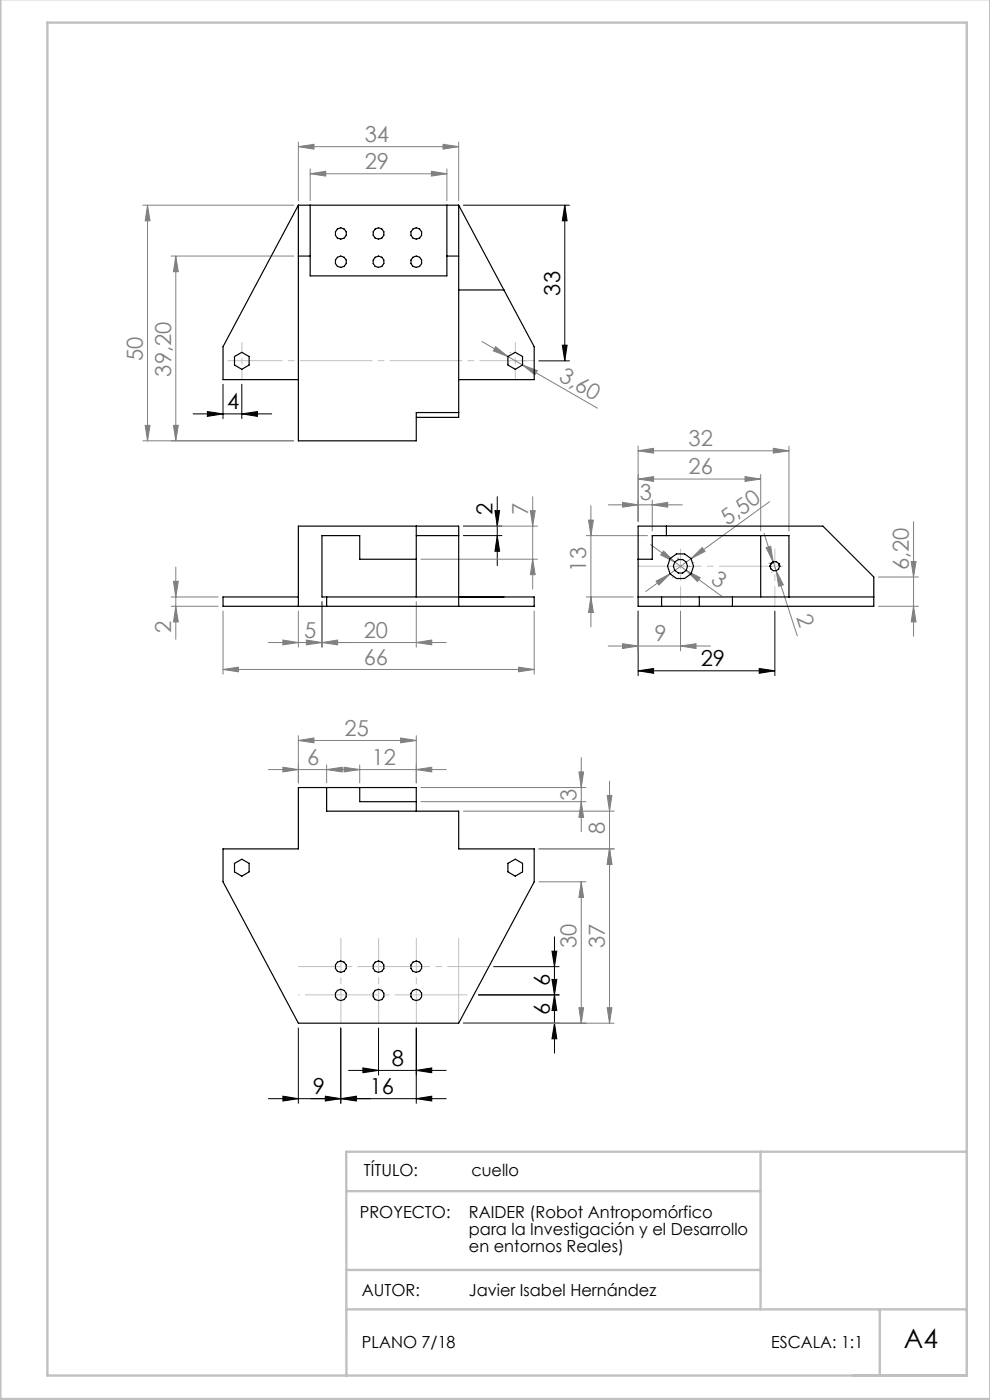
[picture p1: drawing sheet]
<svg xmlns="http://www.w3.org/2000/svg" width="210mm" height="297mm" viewBox="0 0 210 297" stroke-linecap="round" stroke-linejoin="round" font-family="sans-serif">
<g fill="none" stroke="#000" stroke-width=".21">
<path d="M98.3 43.5h22.5M119.8 43.5l.5 3.3h-1zM119.8 43.5v33M114.3 76.5h6.5M119.3 73.2h1l-.5 3.3zM41 87.8h16.6M44 87.3l3.3 .5-3.3 .5zM47.3 81.5v7.3M51.3 87.8l3.3-.5v1zM51.3 81.5v7.3M98.3 111.6h8.2M98.3 113.6h8.2"/>
<path d="M105 108.3h1l-.5 3.3zM105.5 113.6l.5 3.3h-1zM105.5 105.4v14.6M135.4 129.6v13.7M164.4 129.6v13.7M135.4 142.3l3.2-.5v1zM135.4 142.3h29M161 141.8l3.4 .5-3.4 .5zM117.6 198.7v24.7M63.3 218.1v16M72.3 218.1v16M80.3 218.1v10"/>
<path d="M88.3 218.1v16M98.3 217.1h20.3M101.5 211.1h17.1M104.7 205.1h13.9M117.1 207.8h1l-.5 3.3zM117.1 201.8h1l-.5 3.3zM117.6 217.1l.5 3.3h-1zM117.6 211.1l.5 3.3h-1zM56.9 233.1h37.8M60 232.5l3.3 .6-3.3 .5zM69 232.5l3.3 .6-3.3 .5zM72.3 233.1l3.3-.6v1.1z"/>
<path d="M73.9 227.1h20.8M77 226.6l3.3 .5-3.3 .5zM88.3 233.1l3.3-.6v1.1zM88.3 227.1l3.3-.5v1z"/>
</g>
<g fill="none" stroke="#808080" stroke-width=".21">
<path d="M63.3 31.1l3.3-.5v1zM63.3 30.1v12.4M63.3 31.1h34M65.8 36.9l3.3-.6v1.1zM65.8 35.8v6.7M65.8 36.9h29M91.5 36.3l3.3 .6-3.3 .5zM94 30.6l3.3 .5-3.3 .5zM94.8 35.8v6.7M97.3 30.1v12.4M30.3 43.5h32M31.3 43.5l.5 3.3h-1z"/>
<path d="M31.3 43.5v50M36.3 54.3h26M37.3 54.3l.5 3.3h-1zM37.3 54.3v39.2M102.2 72.5l24.6 14.1M105.1 73.6l2.6 2-3.1-1.2zM108.2 74.8h.1M110.8 77.4l3.2 1.2-.5 .9zM111.4 76.5v.1M30.3 93.5h32M30.8 90.2h1l-.5 3.3zM36.8 90.2h1l-.5 3.3z"/>
<path d="M135.4 95.6l3.2-.5v1zM135.4 94.6v16M135.4 95.6h32M164 95.1l3.4 .5-3.4 .5zM167.4 94.6v18M89.3 118.6h24.7M98.3 111.6h15.7M112.5 108.3h1l-.5 3.3zM113 118.6l.5 3.3h-1zM113 105.4v19.6M124.4 113.6h12.9M124.8 110.3h1.1l-.6 3.3z"/>
<path d="M125.3 107.3v25.7M129 107.1h15.7M132 106.6l3.4 .5-3.4 .5zM135.4 101.6l3.2-.5v1zM135.4 101.6h26M138 115.5l15.1 11M138.4 107.1l3.2-.5v1zM138.4 106.1v6.5M140.8 116.9l2.3 2.3-2.9-1.5zM143.7 118.4h.1M146.6 118.5l-4.5 3.2M147.2 119.3h.1"/>
<path d="M148.9 116.2l.6 .8-2.9 1.5zM158 101.1l3.4 .5-3.4 .5zM161.4 100.6v12M162.1 113.1l1.9 6.1M162.5 116.2l1-.3 .5 3.3zM163.1 119.5h.1M163.2 106.4l-16.6 12.1M164 119.2l.6 1.9M193.3 119.1h1l-.5 3.3zM193.8 110.7v24.3M36.3 128.6h10M36.3 126.6h10"/>
<path d="M36.8 123.3h1l-.5 3.3zM37.3 128.6l.5 3.3h-1zM37.3 120.3v15.3M47.3 129.6v13.4M56.9 136.3h37.8M60 135.8l3.3 .5-3.3 .5zM63.3 129.6v7.7M65 135.8l3.3 .5-3.3 .5zM68.3 136.3l3.3-.5v1zM68.3 127.6v9.7M88.3 136.3l3.3-.5v1zM88.3 127.6v9.7"/>
<path d="M113.3 129.6v13.4M124.4 126.6h9.9M125.3 126.6l.6 3.3h-1.1zM129 137.1h21.7M132 136.6l3.4 .5-3.4 .5zM135.4 129.6v8.5M139.2 123.3l2.9-1.6-2.3 2.4zM142.1 121.7l-5.1 3.8M142.7 122.6h.1M144.4 137.1l3.2-.5v1zM144.4 129.6v8.5M145.6 121l2.9 1.6-.6 .8z"/>
<path d="M146.2 120.2h.1M163.7 121.4h.1M164.6 121.1l4.5 13.8M164.6 121.1l1.6 3-1 .3zM186.3 122.4h8.5M186.3 128.6h8.5M193.8 128.6l.5 3.3h-1zM47.3 142l3.3-.5v1zM47.3 142h66M63.3 157.1l3.3-.5v1zM63.3 156.1v10M63.3 157.1h25"/>
<path d="M85 156.6l3.3 .5-3.3 .5zM88.3 156.1v10M110 141.5l3.3 .5-3.3 .5zM56.9 163.3h37.8M60 162.8l3.3 .5-3.3 .5zM69.3 163.3l3.3-.5v1zM69.3 162.3v3.8M73 162.8l3.3 .5-3.3 .5zM76.3 162.3v3.8M88.3 163.3l3.3-.5v1zM89.3 167.1h35M89.3 170.1h35"/>
<path d="M98.3 172.1h32M122.8 163.8h1l-.5 3.3zM123.3 170.1l.5 3.3h-1zM123.3 160.7v15.7M128.8 168.8h1l-.5 3.3zM129.3 165.7v51.4M114.3 187.1h10M123.3 187.1l.5 3.3h-1zM123.3 187.1v30M129.3 180.1l.5 3.3h-1zM130.3 180.1h-16M98.3 217.1h32"/>
<path d="M122.8 213.8h1l-.5 3.3zM128.8 213.8h1l-.5 3.3z"/>
</g>
<path d="M72.3 217.1v-18M80.3 217.1v-18M88.3 217.1v-18" fill="none" stroke="#c0c0c0" stroke-width=".21" stroke-dasharray="15.2 1.3 1.3 1.3" stroke-dashoffset="8.1"/>
<path d="M63.3 211.1h37.2" fill="none" stroke="#c0c0c0" stroke-width=".21" stroke-dasharray="15.2 1.3 1.3 1.3" stroke-dashoffset="-1.5"/>
<path d="M63.3 205.1h40.4" fill="none" stroke="#c0c0c0" stroke-width=".21" stroke-dasharray="15.2 1.3 1.3 1.3" stroke-dashoffset="6.5"/>
<path d="M51.3 80.5v-7.8M109.3 80.5v-7.8" fill="none" stroke="#c0c0c0" stroke-width=".21" stroke-dasharray="15.2 1.3 1.3 1.3" stroke-dashoffset="13.2"/>
<path d="M113.3 76.5h-65" fill="none" stroke="#c0c0c0" stroke-width=".21" stroke-dasharray="15.2 1.3 1.3 1.3" stroke-dashoffset="3.7"/>
<path d="M135.4 120.1h30.6" fill="none" stroke="#c0c0c0" stroke-width=".21" stroke-dasharray="15.2 1.3 1.3 1.3" stroke-dashoffset="1.8"/>
<path d="M144.4 128.6v-12.1M164.4 128.6v-12.1" fill="none" stroke="#c0c0c0" stroke-width=".21" stroke-dasharray="15.2 1.3 1.3 1.3" stroke-dashoffset="11.1"/>
<path d="M97.3 111.6v2M97.3 199.1v18" fill="none" stroke="#c0c0c0" stroke-width=".21"/>
<path d="M.1 -.1v296.9h209.9v-296.9M10.1 4.8h195v287h-195zM73.4 252.7h87.9M161.3 244.3v33.5M205.1 244.3h-131.7l.1 47.6M73.4 277.8h131.7M73.4 269.4h87.9M186.6 277.8v14" fill="none" stroke="#c0c0c0" stroke-width=".5"/>
<g fill="#000">
<path d="M51.3 87.8l3.3-.5v1zM44 87.3l3.3 .5-3.3 .5z"/>
<path d="M105 108.3h1l-.5 3.3zM105.5 113.6l.5 3.3h-1zM119.8 43.5l.5 3.3h-1zM119.3 73.2h1l-.5 3.3zM117.1 201.8h1l-.5 3.3zM117.6 211.1l.5 3.3h-1z"/>
<path d="M135.4 142.3l3.2-.5v1zM161 141.8l3.4 .5-3.4 .5z"/>
<path d="M117.6 217.1l.5 3.3h-1zM117.1 207.8h1l-.5 3.3z"/>
<path d="M60 232.5l3.3 .6-3.3 .5zM72.3 233.1l3.3-.6v1.1z"/>
<path d="M69 232.5l3.3 .6-3.3 .5zM88.3 233.1l3.3-.6v1.1z"/>
<path d="M77 226.6l3.3 .5-3.3 .5zM88.3 227.1l3.3-.5v1z"/>
</g>
<g fill="#808080">
<path d="M128.8 213.8h1l-.5 3.3zM129.3 180.1l.5 3.3h-1zM122.8 213.8h1l-.5 3.3zM123.3 187.1l.5 3.3h-1z"/>
<path d="M132 136.6l3.4 .5-3.4 .5zM144.4 137.1l3.2-.5v1z"/>
<path d="M135.4 95.6l3.2-.5v1zM164 95.1l3.4 .5-3.4 .5zM60 162.8l3.3 .5-3.3 .5zM69.3 163.3l3.3-.5v1zM73 162.8l3.3 .5-3.3 .5zM88.3 163.3l3.3-.5v1z"/>
<path d="M132 106.6l3.4 .5-3.4 .5zM138.4 107.1l3.2-.5v1z"/>
<path d="M63.3 31.1l3.3-.5v1zM94 30.6l3.3 .5-3.3 .5z"/>
<path d="M65.8 36.9l3.3-.6v1.1zM91.5 36.3l3.3 .6-3.3 .5z"/>
<path d="M139.2 123.3l2.9-1.6-2.3 2.4zM148.9 116.2l.6 .8-2.9 1.5z"/>
<path d="M193.3 119.1h1l-.5 3.3zM193.8 128.6l.5 3.3h-1z"/>
<path d="M36.8 90.2h1l-.5 3.3zM37.3 54.3l.5 3.3h-1z"/>
<path d="M36.8 123.3h1l-.5 3.3zM37.3 128.6l.5 3.3h-1zM112.5 108.3h1l-.5 3.3zM113 118.6l.5 3.3h-1z"/>
<path d="M124.8 110.3h1.1l-.6 3.3zM125.3 126.6l.6 3.3h-1.1zM128.8 168.8h1l-.5 3.3zM129.3 180.1l.5 3.3h-1zM122.8 163.8h1l-.5 3.3zM123.3 170.1l.5 3.3h-1z"/>
<path d="M31.3 43.5l.5 3.3h-1zM30.8 90.2h1l-.5 3.3z"/>
<path d="M162.5 116.2l1-.3 .5 3.3zM164.6 121.1l1.6 3-1 .3z"/>
<path d="M140.8 116.9l2.3 2.3-2.9-1.5zM145.6 121l2.9 1.6-.6 .8z"/>
<path d="M105.1 73.6l2.6 2-3.1-1.2zM110.8 77.4l3.2 1.2-.5 .9z"/>
<path d="M47.3 142l3.3-.5v1zM110 141.5l3.3 .5-3.3 .5zM60 135.8l3.3 .5-3.3 .5zM68.3 136.3l3.3-.5v1zM65 135.8l3.3 .5-3.3 .5zM88.3 136.3l3.3-.5v1z"/>
<path d="M63.3 157.1l3.3-.5v1zM85 156.6l3.3 .5-3.3 .5z"/>
<path d="M135.4 101.6l3.2-.5v1zM158 101.1l3.4 .5-3.4 .5z"/>
</g>
<g fill="none" stroke="#000" stroke-width=".25">
<path d="M63.3 43.5v50h25v-6h9M63.3 43.5l-16 30.1v6.9h16M63.3 54.3h2.5M63.3 43.5h34M65.8 43.5v15h29v-15M94.8 54.3h2.5M97.3 43.5v45h-9M97.3 43.5l16 30.1v6.9h-16M49.7 75.6l1.6-.8 1.5 .8v1.8l-1.5 .9-1.6-.9zM97.3 61.5h9.6M107.7 75.6l1.6-.8 1.5 .8v1.8l-1.5 .9-1.6-.9zM88.3 118.6h-12v-5h-8v13h45v2h-66v-2h16"/>
<path d="M88.3 111.6v15M88.3 113.6h9M135.4 111.6h39.2l10.7 10.8v6.2h-49.9zM135.4 118.6h3v-5h29v13M141.4 111.6v2M161.4 113.6v13M163.5 119.6l.5-.4h.7l.5 .4M163.5 119.6l-.2 .5M163.5 119.6h.1M165.2 119.6l.1 .5M165.2 119.6h.1M63.3 128.6v-17h34v17"/>
<path d="M69.3 126.6v2M135.4 126.6h49.9M140.3 126.6v2M148.3 126.6v2M155.4 126.6v2M163.3 120.1l.2 .6 .5 .4h.7l.5-.4 .1-.6M163.3 120.1h.1M165.3 120.1h.1M69.3 167.1v5h28v8h16v7l-16 30h-34l-16-30v-7h16v-13h25v5M76.3 167.1v3h12M49.7 183.2l1.6-.9 1.5 .9v1.8l-1.5 .9-1.6-.9zM107.7 183.2l1.6-.9 1.5 .9v1.8l-1.5 .9-1.6-.9z"/>
<circle cx="72.3" cy="55.5" r="1.2"/>
<circle cx="72.3" cy="49.5" r="1.2"/>
<circle cx="80.3" cy="49.5" r="1.19"/>
<circle cx="80.3" cy="55.5" r="1.2"/>
<circle cx="88.3" cy="55.5" r="1.19"/>
<circle cx="88.3" cy="49.5" r="1.2"/>
<circle cx="144.3" cy="120.1" r="1.49"/>
<circle cx="144.4" cy="120.1" r="2.75"/>
<circle cx="72.3" cy="205.1" r="1.2"/>
<circle cx="72.3" cy="211.1" r="1.2"/>
<circle cx="80.3" cy="205.1" r="1.19"/>
<circle cx="80.3" cy="211.1" r="1.19"/>
<circle cx="88.3" cy="205.1" r="1.19"/>
<circle cx="88.3" cy="211.1" r="1.19"/>
</g>
<text font-size="5.6" x="191.7" y="286">A4</text>
<g font-size="4.7" fill="#808080">
<text x="77.4" y="30.1">34</text>
<text x="77.4" y="35.8">29</text>
<text x="30.3" y="76.7" transform="rotate(-90 30.3 76.7)">50</text>
<text x="36.3" y="79.9" transform="rotate(-90 36.3 79.9)">39,20</text>
<text x="118.3" y="80.5" transform="rotate(30 118.3 80.5)">3,60</text>
<text x="146" y="94.6">32</text>
<text x="146" y="100.6">26</text>
<text x="135.7" y="106.1">3</text>
<text x="112" y="109.2" transform="rotate(-90 112 109.2)">7</text>
<text x="154.3" y="111.7" transform="rotate(-36 154.3 111.7)">5,50</text>
<text x="124.4" y="121.3" transform="rotate(-90 124.4 121.3)">13</text>
<text x="150.6" y="123.4" transform="rotate(36 150.6 123.4)">3</text>
<text x="192.8" y="121" transform="rotate(-90 192.8 121)">6,20</text>
<text x="168.9" y="130.9" transform="rotate(72 168.9 130.9)">2</text>
<text x="36.3" y="134.3" transform="rotate(-90 36.3 134.3)">2</text>
<text x="64.5" y="135.3">5</text>
<text x="77.2" y="135.3">20</text>
<text x="138.9" y="136">9</text>
<text x="77.2" y="141">66</text>
<text x="73.1" y="156">25</text>
<text x="65.2" y="162.2">6</text>
<text x="78.8" y="162.2">12</text>
<text x="122.3" y="169.9" transform="rotate(-90 122.3 169.9)">3</text>
<text x="128.3" y="177" transform="rotate(-90 128.3 177)">8</text>
<text x="122.3" y="201.2" transform="rotate(-90 122.3 201.2)">30</text>
<text x="128.3" y="201.2" transform="rotate(-90 128.3 201.2)">37</text>
</g>
<g font-size="4.7">
<text x="118.8" y="62.7" transform="rotate(-90 118.8 62.7)">33</text>
<text x="48.2" y="86.8">4</text>
<text x="104.5" y="109.2" transform="rotate(-90 104.5 109.2)">2</text>
<text x="148.6" y="141.3">29</text>
<text x="116.6" y="209.2" transform="rotate(-90 116.6 209.2)">6</text>
<text x="116.6" y="215.3" transform="rotate(-90 116.6 215.3)">6</text>
<text x="83.1" y="226">8</text>
<text x="66.4" y="232">9</text>
<text x="78.4" y="232">16</text>
</g>
<g font-size="3.5">
<text x="77.2" y="249.5">TÍTULO:</text>
<text x="100" y="249.5">cuello</text>
<text x="76.3" y="258.4">PROYECTO:</text>
<text x="99.5" y="258.4">RAIDER (Robot Antropomórfico</text>
<text x="99.5" y="262">para la Investigación y el Desarrollo</text>
<text x="99.5" y="265.5">en entornos Reales)</text>
<text x="76.8" y="274.9">AUTOR:</text>
<text x="99.5" y="274.9">Javier Isabel Hernández</text>
<text x="76.8" y="286">PLANO 7/18</text>
<text x="163.6" y="286">ESCALA: 1:1</text>
</g>
</svg>
